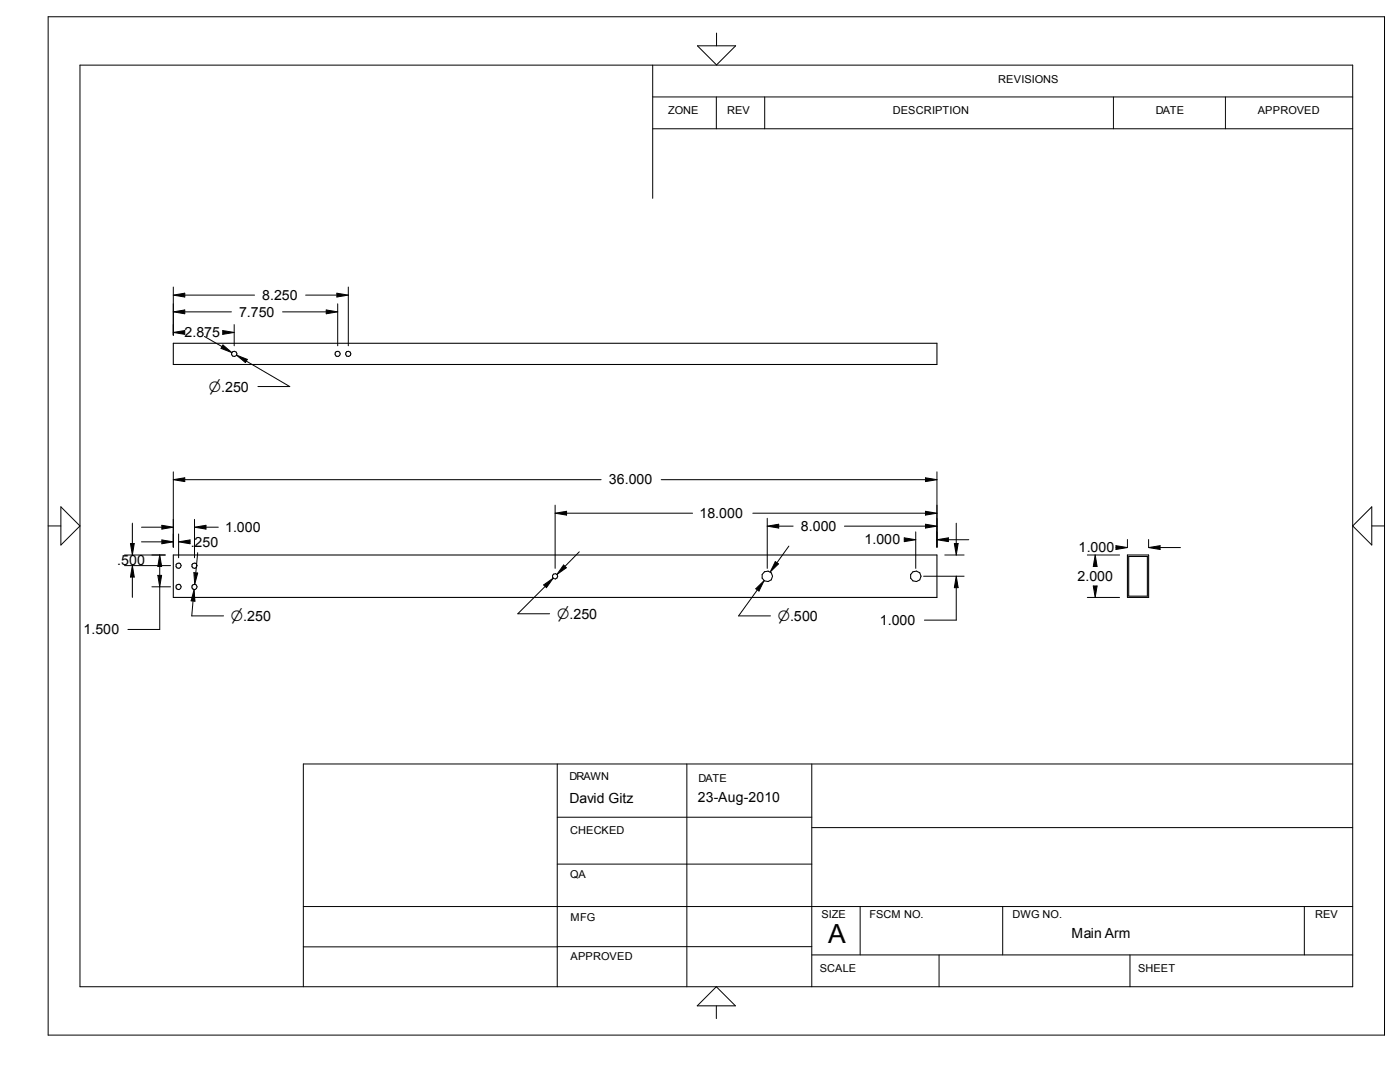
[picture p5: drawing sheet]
<svg xmlns="http://www.w3.org/2000/svg" width="279mm" height="216mm" viewBox="0 0 279 216" stroke-linecap="round" stroke-linejoin="round" font-family="sans-serif">
<g fill="none" stroke="#000" stroke-width=".21">
<path d="M34.6 68.5h152.4v4.2h-152.4zM34.6 110.7h152.4v8.5h-152.4zM225 110.7h4.2v8.5h-4.2zM225.3 111h3.7v8h-3.7z"/>
<circle cx="46.7" cy="70.6" r=".53"/>
<circle cx="67.4" cy="70.6" r=".52"/>
<circle cx="69.5" cy="70.6" r=".52"/>
<circle cx="35.6" cy="117.1" r=".53"/>
<circle cx="35.6" cy="112.9" r=".53"/>
<circle cx="38.8" cy="112.9" r=".53"/>
<circle cx="38.8" cy="117.1" r=".53"/>
<circle cx="110.8" cy="115" r=".53"/>
<circle cx="153.1" cy="115" r="1.06"/>
<circle cx="182.7" cy="115" r="1.06"/>
</g>
<g fill="none" stroke="#000" stroke-width=".2">
<path d="M9.6 3.3h266.7v203.2h-266.7zM16 13h254v183.9h-254zM130.3 19.3h139.7M130.3 13v26.6M139.2 9.1h7.6l-3.8 3.9zM143 19.3v6.4M143 6.6v2.5M152.6 19.3v6.4M222.2 19.3v6.4M244.6 19.3v6.4M130.3 25.7h139.7M34.6 57.3v9.6"/>
<path d="M34.6 58.9l2.3-.4v.8zM36.9 58.9h13.9M61 58.9h6.2M67.2 58.5l2.3 .4-2.3 .4zM69.5 57.3v11.7M34.6 62.2l2.3-.4v.8zM34.6 66.3l2.3-.3v.7zM36.9 62.2h9.3M40.8 67.1l3.5 2.1M44.4 66l2.3 .3-2.3 .4zM44.5 68.8l1.8 1.6-2.2-.9zM46.7 64.8v4.2"/>
<path d="M47.2 70.9l2.2 .8-.4 .6zM49.1 72.1l8.7 5h-6.3M56.4 62.2h8.7M65.1 61.8l2.3 .4-2.3 .4zM67.4 60.6v8.4M34.6 94.1v15.1M34.6 95.7l2.3-.4v.8zM36.9 95.7h83.1M132 95.7h52.7M184.7 95.3l2.3 .4-2.3 .4zM187 94.1v15.1M9.6 104.9h2.5"/>
<path d="M12.1 101.1l3.9 3.8-3.9 3.9zM24.8 110.7h8.2M24.8 112.9h9.2M26 108.5h.8l-.4 2.2zM26.4 104.4v4.1M26.4 115.1v4.1M26.4 112.9l.4 2.2h-.8zM28.2 108.1h4.1M28.2 105.2h4.1M30.3 117.1h3.7M31.5 114.8h.8l-.4 2.3zM31.9 117.1v8.5h-6.4"/>
<path d="M31.9 110.7l.4 2.3h-.8zM31.9 113v1.8M32.3 107.7l2.3 .4-2.3 .4zM32.3 104.8l2.3 .4-2.3 .4zM35.6 106.6v4.7M35.6 108.1l2.3-.4v.8zM36.7 108.1h1.2M38.5 119.9l-.2 3h6.3M38.7 114.3h.8l-.6 2.3zM38.7 117.6l.2 2.4-.8-.1zM38.8 103.6v7.7M38.8 105.2l2.3-.4v.8z"/>
<path d="M39.5 110.3l-.4 4M41.1 105.2h2.5M108.5 116.7l1.9-1.3-1.3 1.9zM108.8 117l-5.5 5.5h6.4M110.8 100.8v12.6M110.8 102.4l2.3-.4v.8zM112.5 112.7l.5 .6-1.9 1.3zM113.1 102.4h25.1M115.6 110.1l-2.8 2.9M150.2 102.4h34.5M150.8 117.5l1.7-1.6-1 2zM151.1 117.7l-3.7 5.2h6.4"/>
<path d="M153.1 103.4v10M153.1 105l2.3-.4v.8zM154.7 112.1l.7 .4-1.7 1.6zM155.4 105h2.9M157.4 109l-2.3 3.3M168.5 105h16.2M180.5 107.7h.9M180.5 107.3l2.3 .4-2.3 .4zM182.8 106.1v7.3M184.3 115h8.1M184.7 102l2.3 .4-2.3 .4zM184.7 104.6l2.3 .4-2.3 .4z"/>
<path d="M187 107.7l2.3-.4v.8zM188.6 110.7h3.8M189.3 107.7h4M190.5 108.5h.7l-.4 2.2zM190.8 117.3v6.4h-6.3M190.8 104.4v4.1M190.8 115l.4 2.3h-.7zM217 110.7h6.4M217 119.2h6.4M218.2 116.9h.7l-.3 2.3zM218.6 110.7l.3 2.3h-.7zM222.7 109.3h1.4"/>
<path d="M222.7 108.9l2.3 .4-2.3 .3zM225 107.7v1.5M229.2 107.7v1.5M229.2 109.3l2.3-.4v.7zM231.5 109.3h4.1M273.8 101.1v7.7l-3.8-3.9zM273.8 104.9h2.5M111.2 152.4v44.5M137.1 152.4v44.5M162 152.4v44.5M270 152.4h-209.5v44.5M111.2 172.4h50.8"/>
<path d="M111.2 163.1h50.8M162 165.1h108M60.5 188.9h50.7M60.5 180.9h209.5M111.2 188.9h50.8M143 196.9l3.8 3.8h-7.7zM162 190.5h108M171.7 180.9v9.6M187.4 190.5v6.4M200.1 180.9v9.6M225.5 190.5v6.4M260.3 180.9v9.6"/>
<path d="M143 200.7v2.5"/>
</g>
<g fill="#000">
<path d="M34.6 58.5h2.3v.8h-2.3zM67.2 58.5h2.3v.8h-2.3zM34.6 66h2.3v.7h-2.3zM34.6 61.9h2.3v.7h-2.3zM44.1 68.9h2.1v1.5h-2.1zM44.4 66h2.3v.7h-2.3zM47.3 70.9h2.1v1.4h-2.1zM65.1 61.9h2.3v.7h-2.3zM34.6 95.4h2.3v.7h-2.3zM184.7 95.4h2.3v.7h-2.3zM26 108.5h.8v2.2h-.8zM26.1 112.9h.7v2.2h-.7z"/>
<path d="M31.5 114.8h.8v2.3h-.8zM31.5 110.8h.8v2.2h-.8zM32.3 107.8h2.3v.7h-2.3zM32.3 104.9h2.3v.7h-2.3zM35.6 107.8h2.3v.7h-2.3zM38.1 117.7h.8v2.3h-.8zM38.7 114.3h.8v2.3h-.8zM38.8 104.9h2.3v.7h-2.3zM108.5 115.4h1.9v1.9h-1.9zM110.8 102.1h2.3v.7h-2.3zM111.2 112.8h1.8v1.8h-1.8zM150.8 115.9h1.7v2h-1.7z"/>
<path d="M153.1 104.6h2.3v.8h-2.3zM153.8 112.1h1.6v2h-1.6zM180.5 107.4h2.3v.7h-2.3zM184.7 104.6h2.3v.8h-2.3zM184.7 102.1h2.3v.7h-2.3zM187 107.4h2.3v.7h-2.3zM190.5 108.5h.7v2.2h-.7zM190.5 115h.7v2.3h-.7zM218.2 116.9h.7v2.3h-.7zM218.2 110.8h.7v2.2h-.7zM222.7 108.9h2.3v.7h-2.3zM229.2 108.9h2.3v.7h-2.3z"/>
</g>
<text font-size="5.3" x="165.3" y="188.3">A</text>
<g font-size="2.8">
<text x="52.3" y="59.8">8.250</text>
<text x="47.7" y="63.2">7.750</text>
<text x="36.8" y="67.3">2.875</text>
<text x="41.7" y="78.2">n.250</text>
<text x="121.5" y="96.6">36.000</text>
<text x="44.9" y="106.1">1.000</text>
<text x="139.6" y="103.3">18.000</text>
<text x="159.9" y="105.9">8.000</text>
<text x="23.4" y="112.7">.500</text>
<text x="38.1" y="109.1">.250</text>
<text x="172.6" y="108.6">1.000</text>
<text x="215.3" y="110.2">1.000</text>
<text x="215.1" y="115.9">2.000</text>
<text x="46.1" y="124">n.250</text>
<text x="111.2" y="123.5">n.250</text>
<text x="155.2" y="124">n.500</text>
<text x="175.6" y="124.7">1.000</text>
<text x="16.7" y="126.5">1.500</text>
<text x="113.7" y="160.2">David Gitz</text>
<text x="139.3" y="160.1">23-Aug-2010</text>
<text x="213.8" y="187.2">Main Arm</text>
</g>
<g font-size="2.2">
<text x="199.2" y="16.6">REVISIONS</text>
<text x="133.3" y="22.8">ZONE</text>
<text x="145.1" y="22.8">REV</text>
<text x="178.2" y="22.8">DESCRIPTION</text>
<text x="230.7" y="22.8">DATE</text>
<text x="251" y="22.8">APPROVED</text>
<text x="113.7" y="155.7">DRAWN</text>
<text x="139.4" y="156">DATE</text>
<text x="113.8" y="166.3">CHECKED</text>
<text x="113.8" y="175.2">QA</text>
<text x="113.9" y="183.7">MFG</text>
<text x="164" y="183.2">SIZE</text>
<text x="173.5" y="183.2">FSCM NO.</text>
<text x="202.1" y="183.2">DWG NO.</text>
<text x="262.5" y="183.2">REV</text>
<text x="113.9" y="191.6">APPROVED</text>
<text x="163.6" y="193.9">SCALE</text>
<text x="227.1" y="193.9">SHEET</text>
</g>
</svg>
